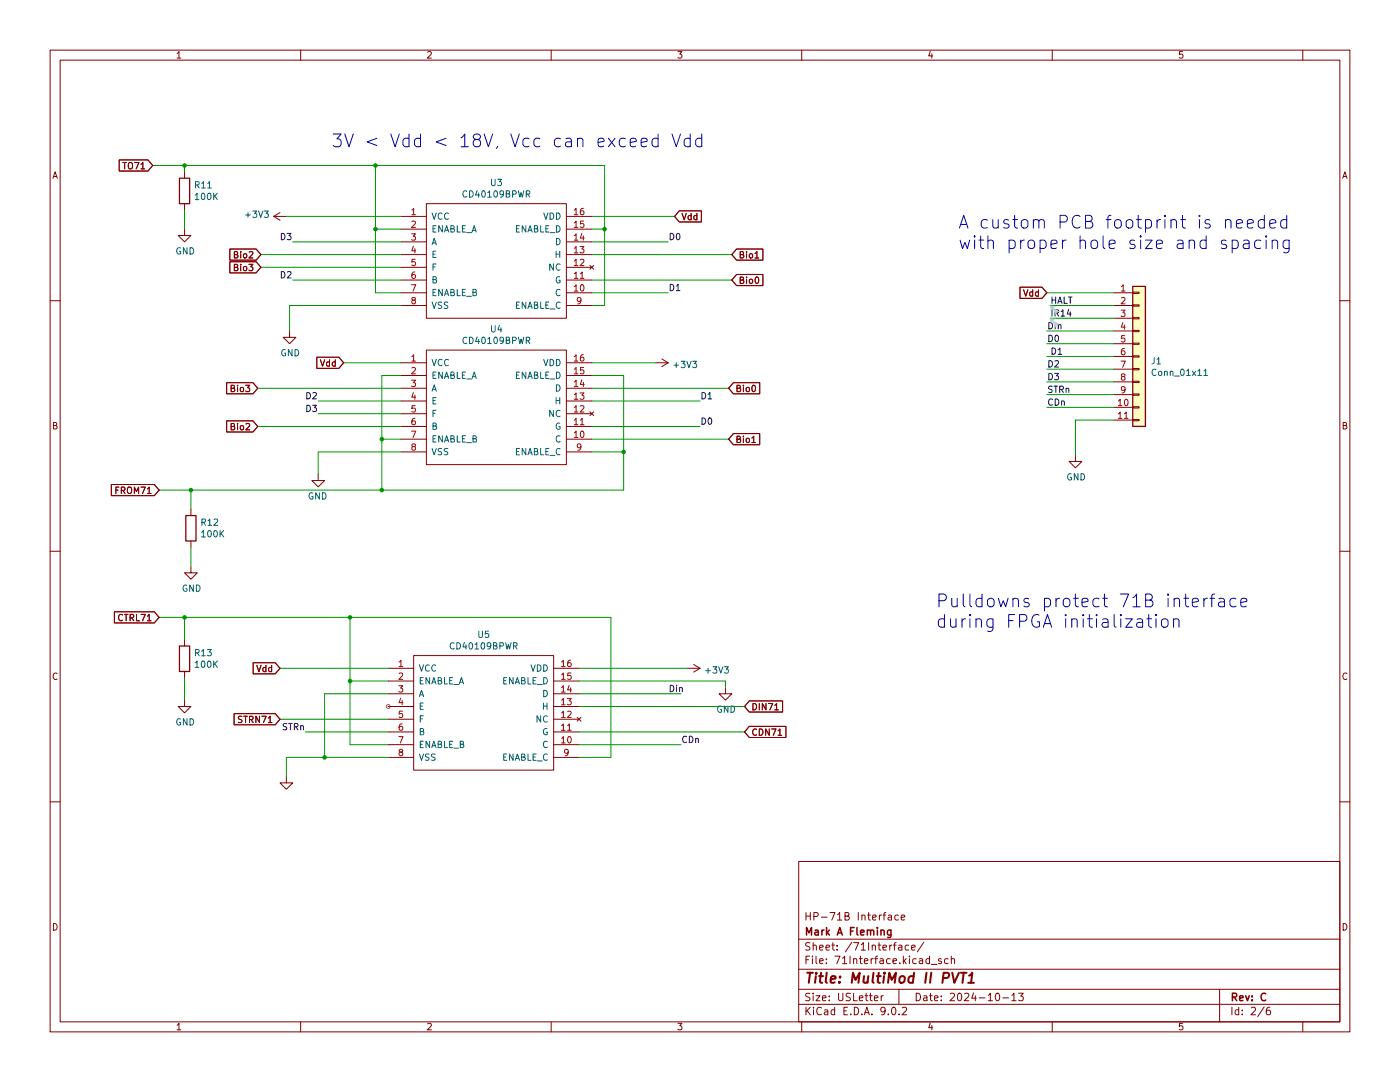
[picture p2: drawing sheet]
(kicad_sch
 (version 20250114)
 (generator "eeschema")
 (generator_version "9.0")
 (paper "USLetter")
 (title_block
  (title "MultiMod II PVT1")
  (date "2024-10-13")
  (rev "C")
  (company "Mark A Fleming")
  (comment 1 "HP-71B Interface"))
 (lib_symbols
  (symbol "Connector_Generic:Conn_01x11"
   (pin_names
    (offset 1.016) (hide yes)) (exclude_from_sim no) (in_bom yes) (on_board yes)
   (property "Reference" "J" (at 0 15.24 0) (effects (font (size 1.27 1.27))))
   (property "Value" "Conn_01x11" (at 0 -15.24 0) (effects (font (size 1.27 1.27))))
   (property "Footprint" "" (at 0 0 0) (effects (font (size 1.27 1.27)) (hide yes)))
   (property "Datasheet" "~" (at 0 0 0) (effects (font (size 1.27 1.27)) (hide yes)))
   (property "Description" "Generic connector, single row, 01x11, script generated (kicad-library-utils/schlib/autogen/connector/)" (at 0 0 0) (effects (font (size 1.27 1.27)) (hide yes)))
   (symbol "Conn_01x11_1_1"
    (rectangle (start -1.27 13.97) (end 1.27 -13.97) (stroke (width 0.254) (type default)) (fill (type background)))
    (rectangle (start -1.27 12.827) (end 0 12.573) (stroke (width 0.1524) (type default)) (fill (type none)))
    (rectangle (start -1.27 10.287) (end 0 10.033) (stroke (width 0.1524) (type default)) (fill (type none)))
    (rectangle (start -1.27 7.747) (end 0 7.493) (stroke (width 0.1524) (type default)) (fill (type none)))
    (rectangle (start -1.27 5.207) (end 0 4.953) (stroke (width 0.1524) (type default)) (fill (type none)))
    (rectangle (start -1.27 2.667) (end 0 2.413) (stroke (width 0.1524) (type default)) (fill (type none)))
    (rectangle (start -1.27 0.127) (end 0 -0.127) (stroke (width 0.1524) (type default)) (fill (type none)))
    (rectangle (start -1.27 -2.413) (end 0 -2.667) (stroke (width 0.1524) (type default)) (fill (type none)))
    (rectangle (start -1.27 -4.953) (end 0 -5.207) (stroke (width 0.1524) (type default)) (fill (type none)))
    (rectangle (start -1.27 -7.493) (end 0 -7.747) (stroke (width 0.1524) (type default)) (fill (type none)))
    (rectangle (start -1.27 -10.033) (end 0 -10.287) (stroke (width 0.1524) (type default)) (fill (type none)))
    (rectangle (start -1.27 -12.573) (end 0 -12.827) (stroke (width 0.1524) (type default)) (fill (type none)))
    (pin passive line (at -5.08 12.7 0) (length 3.81) (name "Pin_1" (effects (font (size 1.27 1.27)))) (number "1" (effects (font (size 1.27 1.27)))))
    (pin passive line (at -5.08 10.16 0) (length 3.81) (name "Pin_2" (effects (font (size 1.27 1.27)))) (number "2" (effects (font (size 1.27 1.27)))))
    (pin passive line (at -5.08 7.62 0) (length 3.81) (name "Pin_3" (effects (font (size 1.27 1.27)))) (number "3" (effects (font (size 1.27 1.27)))))
    (pin passive line (at -5.08 5.08 0) (length 3.81) (name "Pin_4" (effects (font (size 1.27 1.27)))) (number "4" (effects (font (size 1.27 1.27)))))
    (pin passive line (at -5.08 2.54 0) (length 3.81) (name "Pin_5" (effects (font (size 1.27 1.27)))) (number "5" (effects (font (size 1.27 1.27)))))
    (pin passive line (at -5.08 0 0) (length 3.81) (name "Pin_6" (effects (font (size 1.27 1.27)))) (number "6" (effects (font (size 1.27 1.27)))))
    (pin passive line (at -5.08 -2.54 0) (length 3.81) (name "Pin_7" (effects (font (size 1.27 1.27)))) (number "7" (effects (font (size 1.27 1.27)))))
    (pin passive line (at -5.08 -5.08 0) (length 3.81) (name "Pin_8" (effects (font (size 1.27 1.27)))) (number "8" (effects (font (size 1.27 1.27)))))
    (pin passive line (at -5.08 -7.62 0) (length 3.81) (name "Pin_9" (effects (font (size 1.27 1.27)))) (number "9" (effects (font (size 1.27 1.27)))))
    (pin passive line (at -5.08 -10.16 0) (length 3.81) (name "Pin_10" (effects (font (size 1.27 1.27)))) (number "10" (effects (font (size 1.27 1.27)))))
    (pin passive line (at -5.08 -12.7 0) (length 3.81) (name "Pin_11" (effects (font (size 1.27 1.27)))) (number "11" (effects (font (size 1.27 1.27))))))
   (embedded_fonts no))
  (symbol "Device:R"
   (pin_numbers (hide yes))
   (pin_names
    (offset 0)) (exclude_from_sim no) (in_bom yes) (on_board yes)
   (property "Reference" "R" (at 2.032 0 90) (effects (font (size 1.27 1.27))))
   (property "Value" "R" (at 0 0 90) (effects (font (size 1.27 1.27))))
   (property "Footprint" "" (at -1.778 0 90) (effects (font (size 1.27 1.27)) (hide yes)))
   (property "Datasheet" "~" (at 0 0 0) (effects (font (size 1.27 1.27)) (hide yes)))
   (property "Description" "Resistor" (at 0 0 0) (effects (font (size 1.27 1.27)) (hide yes)))
   (symbol "R_0_1"
    (rectangle (start -1.016 -2.54) (end 1.016 2.54) (stroke (width 0.254) (type default)) (fill (type none))))
   (symbol "R_1_1"
    (pin passive line (at 0 3.81 270) (length 1.27) (name "~" (effects (font (size 1.27 1.27)))) (number "1" (effects (font (size 1.27 1.27)))))
    (pin passive line (at 0 -3.81 90) (length 1.27) (name "~" (effects (font (size 1.27 1.27)))) (number "2" (effects (font (size 1.27 1.27))))))
   (embedded_fonts no))
  (symbol "mm2-rescue:+3.3V-power"
   (power)
   (pin_names
    (offset 0)) (exclude_from_sim no) (in_bom yes) (on_board yes)
   (property "Reference" "#PWR" (at 0 -3.81 0) (effects (font (size 1.27 1.27)) (hide yes)))
   (property "Value" "+3.3V-power" (at 0 3.556 0) (effects (font (size 1.27 1.27))))
   (property "Footprint" "" (at 0 0 0) (effects (font (size 1.27 1.27)) (hide yes)))
   (property "Datasheet" "" (at 0 0 0) (effects (font (size 1.27 1.27)) (hide yes)))
   (property "Description" "" (at 0 0 0) (effects (font (size 1.27 1.27)) (hide yes)))
   (symbol "+3.3V-power_0_1"
    (polyline (pts (xy -0.762 1.27) (xy 0 2.54)) (stroke (width 0) (type solid)) (fill (type none)))
    (polyline (pts (xy 0 2.54) (xy 0.762 1.27)) (stroke (width 0) (type solid)) (fill (type none)))
    (polyline (pts (xy 0 0) (xy 0 2.54)) (stroke (width 0) (type solid)) (fill (type none))))
   (symbol "+3.3V-power_1_1"
    (pin power_in line (at 0 0 90) (length 0) (hide yes) (name "+3V3" (effects (font (size 1.27 1.27)))) (number "1" (effects (font (size 1.27 1.27))))))
   (embedded_fonts no))
  (symbol "mm2-rescue:CD40109BPWR-SamacSys_Parts"
   (pin_names
    (offset 0.762)) (exclude_from_sim no) (in_bom yes) (on_board yes)
   (property "Reference" "IC" (at 34.29 7.62 0) (effects (font (size 1.27 1.27)) (justify left)))
   (property "Value" "SamacSys_Parts_CD40109BPWR" (at 34.29 5.08 0) (effects (font (size 1.27 1.27)) (justify left)))
   (property "Footprint" "SOP65P640X120-16N" (at 34.29 2.54 0) (effects (font (size 1.27 1.27)) (justify left) (hide yes)))
   (property "Datasheet" "http://www.ti.com/lit/gpn/cd40109b" (at 34.29 0 0) (effects (font (size 1.27 1.27)) (justify left) (hide yes)))
   (property "Description" "CMOS Quad Low-to-High Voltage Level Shifter (20V Rating)" (at 34.29 -2.54 0) (effects (font (size 1.27 1.27)) (justify left) (hide yes)))
   (property "Height" "1.2" (at 34.29 -5.08 0) (effects (font (size 1.27 1.27)) (justify left) (hide yes)))
   (property "Mouser2 Part Number" "595-CD40109BPWR" (at 34.29 -7.62 0) (effects (font (size 1.27 1.27)) (justify left) (hide yes)))
   (property "Mouser2 Price/Stock" "https://www.mouser.com/Search/Refine.aspx?Keyword=595-CD40109BPWR" (at 34.29 -10.16 0) (effects (font (size 1.27 1.27)) (justify left) (hide yes)))
   (property "Manufacturer_Name" "Texas Instruments" (at 34.29 -12.7 0) (effects (font (size 1.27 1.27)) (justify left) (hide yes)))
   (property "Manufacturer_Part_Number" "CD40109BPWR" (at 34.29 -15.24 0) (effects (font (size 1.27 1.27)) (justify left) (hide yes)))
   (symbol "CD40109BPWR-SamacSys_Parts_0_0"
    (pin passive line (at 0 0 0) (length 5.08) (name "VCC" (effects (font (size 1.27 1.27)))) (number "1" (effects (font (size 1.27 1.27)))))
    (pin passive line (at 0 -2.54 0) (length 5.08) (name "ENABLE_A" (effects (font (size 1.27 1.27)))) (number "2" (effects (font (size 1.27 1.27)))))
    (pin passive line (at 0 -5.08 0) (length 5.08) (name "A" (effects (font (size 1.27 1.27)))) (number "3" (effects (font (size 1.27 1.27)))))
    (pin passive line (at 0 -7.62 0) (length 5.08) (name "E" (effects (font (size 1.27 1.27)))) (number "4" (effects (font (size 1.27 1.27)))))
    (pin passive line (at 0 -10.16 0) (length 5.08) (name "F" (effects (font (size 1.27 1.27)))) (number "5" (effects (font (size 1.27 1.27)))))
    (pin passive line (at 0 -12.7 0) (length 5.08) (name "B" (effects (font (size 1.27 1.27)))) (number "6" (effects (font (size 1.27 1.27)))))
    (pin passive line (at 0 -15.24 0) (length 5.08) (name "ENABLE_B" (effects (font (size 1.27 1.27)))) (number "7" (effects (font (size 1.27 1.27)))))
    (pin passive line (at 0 -17.78 0) (length 5.08) (name "VSS" (effects (font (size 1.27 1.27)))) (number "8" (effects (font (size 1.27 1.27)))))
    (pin passive line (at 38.1 0 180) (length 5.08) (name "VDD" (effects (font (size 1.27 1.27)))) (number "16" (effects (font (size 1.27 1.27)))))
    (pin passive line (at 38.1 -2.54 180) (length 5.08) (name "ENABLE_D" (effects (font (size 1.27 1.27)))) (number "15" (effects (font (size 1.27 1.27)))))
    (pin passive line (at 38.1 -5.08 180) (length 5.08) (name "D" (effects (font (size 1.27 1.27)))) (number "14" (effects (font (size 1.27 1.27)))))
    (pin passive line (at 38.1 -7.62 180) (length 5.08) (name "H" (effects (font (size 1.27 1.27)))) (number "13" (effects (font (size 1.27 1.27)))))
    (pin no_connect line (at 38.1 -10.16 180) (length 5.08) (name "NC" (effects (font (size 1.27 1.27)))) (number "12" (effects (font (size 1.27 1.27)))))
    (pin passive line (at 38.1 -12.7 180) (length 5.08) (name "G" (effects (font (size 1.27 1.27)))) (number "11" (effects (font (size 1.27 1.27)))))
    (pin passive line (at 38.1 -15.24 180) (length 5.08) (name "C" (effects (font (size 1.27 1.27)))) (number "10" (effects (font (size 1.27 1.27)))))
    (pin passive line (at 38.1 -17.78 180) (length 5.08) (name "ENABLE_C" (effects (font (size 1.27 1.27)))) (number "9" (effects (font (size 1.27 1.27))))))
   (symbol "CD40109BPWR-SamacSys_Parts_0_1"
    (polyline (pts (xy 5.08 2.54) (xy 33.02 2.54) (xy 33.02 -20.32) (xy 5.08 -20.32) (xy 5.08 2.54)) (stroke (width 0.1524) (type solid)) (fill (type none))))
   (embedded_fonts no))
  (symbol "power:GND"
   (power)
   (pin_names
    (offset 0)) (exclude_from_sim no) (in_bom yes) (on_board yes)
   (property "Reference" "#PWR" (at 0 -6.35 0) (effects (font (size 1.27 1.27)) (hide yes)))
   (property "Value" "GND" (at 0 -3.81 0) (effects (font (size 1.27 1.27))))
   (property "Footprint" "" (at 0 0 0) (effects (font (size 1.27 1.27)) (hide yes)))
   (property "Datasheet" "" (at 0 0 0) (effects (font (size 1.27 1.27)) (hide yes)))
   (property "Description" "Power symbol creates a global label with name \"GND\" , ground" (at 0 0 0) (effects (font (size 1.27 1.27)) (hide yes)))
   (symbol "GND_0_1"
    (polyline (pts (xy 0 0) (xy 0 -1.27) (xy 1.27 -1.27) (xy 0 -2.54) (xy -1.27 -1.27) (xy 0 -1.27)) (stroke (width 0) (type default)) (fill (type none))))
   (symbol "GND_1_1"
    (pin power_in line (at 0 0 270) (length 0) (hide yes) (name "GND" (effects (font (size 1.27 1.27)))) (number "1" (effects (font (size 1.27 1.27))))))
   (embedded_fonts no)))
 (text "A custom PCB footprint is needed\nwith proper hole size and spacing"
  (exclude_from_sim no)
  (at 191.135 50.165 0)
  (effects (font (size 2.54 2.54)) (justify left bottom)))
 (text "Pulldowns protect 71B interface\nduring FPGA initialization"
  (exclude_from_sim no)
  (at 186.69 125.73 0)
  (effects (font (size 2.54 2.54)) (justify left bottom)))
 (text "3V < Vdd < 18V, Vcc can exceed Vdd"
  (exclude_from_sim no)
  (at 66.04 29.845 0)
  (effects (font (size 2.54 2.54)) (justify left bottom)))
 (junction
  (at 69.85 135.89)
  (diameter 0)
  (color 0 0 0 0))
 (junction
  (at 76.2 87.63)
  (diameter 0)
  (color 0 0 0 0))
 (junction
  (at 69.85 123.19)
  (diameter 0)
  (color 0 0 0 0))
 (junction
  (at 64.77 151.13)
  (diameter 0)
  (color 0 0 0 0))
 (junction
  (at 76.2 97.79)
  (diameter 0)
  (color 0 0 0 0))
 (junction
  (at 36.83 33.02)
  (diameter 0)
  (color 0 0 0 0))
 (junction
  (at 38.1 97.79)
  (diameter 0)
  (color 0 0 0 0))
 (junction
  (at 124.46 90.17)
  (diameter 0)
  (color 0 0 0 0))
 (junction
  (at 120.65 45.72)
  (diameter 0)
  (color 0 0 0 0))
 (junction
  (at 74.93 45.72)
  (diameter 0)
  (color 0 0 0 0))
 (junction
  (at 36.83 123.19)
  (diameter 0)
  (color 0 0 0 0))
 (junction
  (at 74.93 33.02)
  (diameter 0)
  (color 0 0 0 0))
 (wire
  (pts (xy 74.93 45.72) (xy 74.93 58.42))
  (stroke (width 0) (type default)))
 (wire
  (pts (xy 57.15 43.18) (xy 80.01 43.18))
  (stroke (width 0) (type default)))
 (wire
  (pts (xy 69.85 123.19) (xy 69.85 135.89))
  (stroke (width 0) (type default)))
 (wire
  (pts (xy 124.46 74.93) (xy 124.46 90.17))
  (stroke (width 0) (type default)))
 (wire
  (pts (xy 80.01 60.96) (xy 57.785 60.96))
  (stroke (width 0) (type default)))
 (wire
  (pts (xy 222.25 60.96) (xy 209.55 60.96))
  (stroke (width 0) (type default)))
 (wire
  (pts (xy 69.85 148.59) (xy 77.47 148.59))
  (stroke (width 0) (type default)))
 (wire
  (pts (xy 64.77 151.13) (xy 57.15 151.13))
  (stroke (width 0) (type default)))
 (wire
  (pts (xy 118.11 87.63) (xy 145.415 87.63))
  (stroke (width 0) (type default)))
 (wire
  (pts (xy 31.75 97.79) (xy 38.1 97.79))
  (stroke (width 0) (type default)))
 (wire
  (pts (xy 68.58 72.39) (xy 80.01 72.39))
  (stroke (width 0) (type default)))
 (wire
  (pts (xy 36.83 34.29) (xy 36.83 33.02))
  (stroke (width 0) (type default)))
 (wire
  (pts (xy 121.92 123.19) (xy 121.92 151.13))
  (stroke (width 0) (type default)))
 (wire
  (pts (xy 118.11 72.39) (xy 130.81 72.39))
  (stroke (width 0) (type default)))
 (wire
  (pts (xy 118.11 50.8) (xy 146.05 50.8))
  (stroke (width 0) (type default)))
 (wire
  (pts (xy 222.25 66.04) (xy 208.915 66.04))
  (stroke (width 0) (type default)))
 (wire
  (pts (xy 36.83 123.19) (xy 36.83 127.635))
  (stroke (width 0) (type default)))
 (wire
  (pts (xy 80.01 58.42) (xy 74.93 58.42))
  (stroke (width 0) (type default)))
 (wire
  (pts (xy 36.83 123.19) (xy 69.85 123.19))
  (stroke (width 0) (type default)))
 (wire
  (pts (xy 214.63 90.805) (xy 214.63 83.82))
  (stroke (width 0) (type default)))
 (wire
  (pts (xy 69.85 135.89) (xy 69.85 148.59))
  (stroke (width 0) (type default)))
 (wire
  (pts (xy 139.7 80.01) (xy 118.11 80.01))
  (stroke (width 0) (type default)))
 (wire
  (pts (xy 118.11 55.88) (xy 146.05 55.88))
  (stroke (width 0) (type default)))
 (wire
  (pts (xy 30.48 33.02) (xy 36.83 33.02))
  (stroke (width 0) (type default)))
 (wire
  (pts (xy 139.7 85.09) (xy 118.11 85.09))
  (stroke (width 0) (type default)))
 (wire
  (pts (xy 124.46 90.17) (xy 118.11 90.17))
  (stroke (width 0) (type default)))
 (wire
  (pts (xy 63.5 82.55) (xy 80.01 82.55))
  (stroke (width 0) (type default)))
 (wire
  (pts (xy 74.93 33.02) (xy 120.65 33.02))
  (stroke (width 0) (type default)))
 (wire
  (pts (xy 64.77 138.43) (xy 77.47 138.43))
  (stroke (width 0) (type default)))
 (wire
  (pts (xy 80.01 85.09) (xy 51.435 85.09))
  (stroke (width 0) (type default)))
 (wire
  (pts (xy 115.57 140.97) (xy 148.59 140.97))
  (stroke (width 0) (type default)))
 (wire
  (pts (xy 74.93 33.02) (xy 74.93 45.72))
  (stroke (width 0) (type default)))
 (wire
  (pts (xy 58.42 48.26) (xy 80.01 48.26))
  (stroke (width 0) (type default)))
 (wire
  (pts (xy 118.11 77.47) (xy 145.415 77.47))
  (stroke (width 0) (type default)))
 (wire
  (pts (xy 120.65 33.02) (xy 120.65 45.72))
  (stroke (width 0) (type default)))
 (wire
  (pts (xy 36.83 33.02) (xy 74.93 33.02))
  (stroke (width 0) (type default)))
 (wire
  (pts (xy 222.25 58.42) (xy 208.915 58.42))
  (stroke (width 0) (type default)))
 (wire
  (pts (xy 80.01 74.93) (xy 76.2 74.93))
  (stroke (width 0) (type default)))
 (wire
  (pts (xy 115.57 138.43) (xy 135.89 138.43))
  (stroke (width 0) (type default)))
 (wire
  (pts (xy 57.15 154.94) (xy 57.15 151.13))
  (stroke (width 0) (type default)))
 (wire
  (pts (xy 77.47 151.13) (xy 64.77 151.13))
  (stroke (width 0) (type default)))
 (wire
  (pts (xy 222.25 83.82) (xy 214.63 83.82))
  (stroke (width 0) (type default)))
 (wire
  (pts (xy 74.93 45.72) (xy 80.01 45.72))
  (stroke (width 0) (type default)))
 (wire
  (pts (xy 222.25 78.74) (xy 208.915 78.74))
  (stroke (width 0) (type default)))
 (wire
  (pts (xy 115.57 135.89) (xy 144.78 135.89))
  (stroke (width 0) (type default)))
 (wire
  (pts (xy 63.5 94.615) (xy 63.5 90.17))
  (stroke (width 0) (type default)))
 (wire
  (pts (xy 222.25 71.12) (xy 208.915 71.12))
  (stroke (width 0) (type default)))
 (wire
  (pts (xy 77.47 135.89) (xy 69.85 135.89))
  (stroke (width 0) (type default)))
 (wire
  (pts (xy 120.65 45.72) (xy 118.11 45.72))
  (stroke (width 0) (type default)))
 (wire
  (pts (xy 222.25 63.5) (xy 209.55 63.5))
  (stroke (width 0) (type default)))
 (wire
  (pts (xy 38.1 97.79) (xy 76.2 97.79))
  (stroke (width 0) (type default)))
 (wire
  (pts (xy 69.85 123.19) (xy 121.92 123.19))
  (stroke (width 0) (type default)))
 (wire
  (pts (xy 124.46 97.79) (xy 124.46 90.17))
  (stroke (width 0) (type default)))
 (wire
  (pts (xy 80.01 77.47) (xy 51.435 77.47))
  (stroke (width 0) (type default)))
 (wire
  (pts (xy 36.83 139.7) (xy 36.83 135.255))
  (stroke (width 0) (type default)))
 (wire
  (pts (xy 64.77 138.43) (xy 64.77 151.13))
  (stroke (width 0) (type default)))
 (wire
  (pts (xy 38.1 101.6) (xy 38.1 97.79))
  (stroke (width 0) (type default)))
 (wire
  (pts (xy 222.25 81.28) (xy 208.915 81.28))
  (stroke (width 0) (type default)))
 (wire
  (pts (xy 118.11 74.93) (xy 124.46 74.93))
  (stroke (width 0) (type default)))
 (wire
  (pts (xy 76.2 74.93) (xy 76.2 87.63))
  (stroke (width 0) (type default)))
 (wire
  (pts (xy 76.2 97.79) (xy 124.46 97.79))
  (stroke (width 0) (type default)))
 (wire
  (pts (xy 222.25 76.2) (xy 208.915 76.2))
  (stroke (width 0) (type default)))
 (wire
  (pts (xy 120.65 60.96) (xy 120.65 45.72))
  (stroke (width 0) (type default)))
 (wire
  (pts (xy 118.11 43.18) (xy 134.62 43.18))
  (stroke (width 0) (type default)))
 (wire
  (pts (xy 55.88 143.51) (xy 77.47 143.51))
  (stroke (width 0) (type default)))
 (wire
  (pts (xy 115.57 146.05) (xy 148.59 146.05))
  (stroke (width 0) (type default)))
 (wire
  (pts (xy 60.96 146.05) (xy 77.47 146.05))
  (stroke (width 0) (type default)))
 (wire
  (pts (xy 118.11 58.42) (xy 133.35 58.42))
  (stroke (width 0) (type default)))
 (wire
  (pts (xy 52.07 53.34) (xy 80.01 53.34))
  (stroke (width 0) (type default)))
 (wire
  (pts (xy 121.92 151.13) (xy 115.57 151.13))
  (stroke (width 0) (type default)))
 (wire
  (pts (xy 222.25 68.58) (xy 208.915 68.58))
  (stroke (width 0) (type default)))
 (wire
  (pts (xy 76.2 87.63) (xy 80.01 87.63))
  (stroke (width 0) (type default)))
 (wire
  (pts (xy 36.83 41.91) (xy 36.83 45.72))
  (stroke (width 0) (type default)))
 (wire
  (pts (xy 76.2 87.63) (xy 76.2 97.79))
  (stroke (width 0) (type default)))
 (wire
  (pts (xy 222.25 73.66) (xy 208.915 73.66))
  (stroke (width 0) (type default)))
 (wire
  (pts (xy 57.785 66.04) (xy 57.785 60.96))
  (stroke (width 0) (type default)))
 (wire
  (pts (xy 63.5 80.01) (xy 80.01 80.01))
  (stroke (width 0) (type default)))
 (wire
  (pts (xy 55.88 133.35) (xy 77.47 133.35))
  (stroke (width 0) (type default)))
 (wire
  (pts (xy 115.57 148.59) (xy 135.89 148.59))
  (stroke (width 0) (type default)))
 (wire
  (pts (xy 58.42 55.88) (xy 80.01 55.88))
  (stroke (width 0) (type default)))
 (wire
  (pts (xy 115.57 133.35) (xy 137.16 133.35))
  (stroke (width 0) (type default)))
 (wire
  (pts (xy 38.1 109.22) (xy 38.1 113.03))
  (stroke (width 0) (type default)))
 (wire
  (pts (xy 52.07 50.8) (xy 80.01 50.8))
  (stroke (width 0) (type default)))
 (wire
  (pts (xy 31.75 123.19) (xy 36.83 123.19))
  (stroke (width 0) (type default)))
 (wire
  (pts (xy 118.11 48.26) (xy 133.35 48.26))
  (stroke (width 0) (type default)))
 (wire
  (pts (xy 63.5 90.17) (xy 80.01 90.17))
  (stroke (width 0) (type default)))
 (wire
  (pts (xy 144.78 135.89) (xy 144.78 137.16))
  (stroke (width 0) (type default)))
 (wire
  (pts (xy 118.11 60.96) (xy 120.65 60.96))
  (stroke (width 0) (type default)))
 (label "D1"
  (at 133.35 58.42 0)
  (effects (font (size 1.27 1.27)) (justify left bottom)))
 (label "Din"
  (at 133.35 138.43 0)
  (effects (font (size 1.27 1.27)) (justify left bottom)))
 (label "STRn"
  (at 208.915 78.74 0)
  (effects (font (size 1.27 1.27)) (justify left bottom)))
 (label "D3"
  (at 63.5 82.55 180)
  (effects (font (size 1.27 1.27)) (justify right bottom)))
 (label "STRn"
  (at 60.96 146.05 180)
  (effects (font (size 1.27 1.27)) (justify right bottom)))
 (label "D3"
  (at 58.42 48.26 180)
  (effects (font (size 1.27 1.27)) (justify right bottom)))
 (label "D1"
  (at 139.7 80.01 0)
  (effects (font (size 1.27 1.27)) (justify left bottom)))
 (label "D2"
  (at 208.915 73.66 0)
  (effects (font (size 1.27 1.27)) (justify left bottom)))
 (label "D0"
  (at 139.7 85.09 0)
  (effects (font (size 1.27 1.27)) (justify left bottom)))
 (label "D0"
  (at 208.915 68.58 0)
  (effects (font (size 1.27 1.27)) (justify left bottom)))
 (label "CDn"
  (at 135.89 148.59 0)
  (effects (font (size 1.27 1.27)) (justify left bottom)))
 (label "D3"
  (at 208.915 76.2 0)
  (effects (font (size 1.27 1.27)) (justify left bottom)))
 (label "D2"
  (at 58.42 55.88 180)
  (effects (font (size 1.27 1.27)) (justify right bottom)))
 (label "HALT"
  (at 209.55 60.96 0)
  (effects (font (size 1.27 1.27)) (justify left bottom)))
 (label "D0"
  (at 133.35 48.26 0)
  (effects (font (size 1.27 1.27)) (justify left bottom)))
 (label "D2"
  (at 63.5 80.01 180)
  (effects (font (size 1.27 1.27)) (justify right bottom)))
 (label "Din"
  (at 208.915 66.04 0)
  (effects (font (size 1.27 1.27)) (justify left bottom)))
 (label "D1"
  (at 209.55 71.12 0)
  (effects (font (size 1.27 1.27)) (justify left bottom)))
 (label "IR14"
  (at 209.55 63.5 0)
  (effects (font (size 1.27 1.27)) (justify left bottom)))
 (label "CDn"
  (at 208.915 81.28 0)
  (effects (font (size 1.27 1.27)) (justify left bottom)))
 (global_label "FROM71"
  (shape input)
  (at 31.75 97.79 180)
  (effects (font (size 1.27 1.27)) (justify right))
  (property "Intersheetrefs" "${INTERSHEET_REFS}" (at 31.75 97.79 0) (effects (font (size 1.27 1.27)) (hide yes))))
 (global_label "Vdd"
  (shape input)
  (at 55.88 133.35 180)
  (effects (font (size 1.27 1.27)) (justify right))
  (property "Intersheetrefs" "${INTERSHEET_REFS}" (at 55.88 133.35 0) (effects (font (size 1.27 1.27)) (hide yes))))
 (global_label "Vdd"
  (shape input)
  (at 134.62 43.18 0)
  (effects (font (size 1.27 1.27)) (justify left))
  (property "Intersheetrefs" "${INTERSHEET_REFS}" (at 134.62 43.18 0) (effects (font (size 1.27 1.27)) (hide yes))))
 (global_label "Bio3"
  (shape input)
  (at 52.07 53.34 180)
  (effects (font (size 1.27 1.27)) (justify right))
  (property "Intersheetrefs" "${INTERSHEET_REFS}" (at 52.07 53.34 0) (effects (font (size 1.27 1.27)) (hide yes))))
 (global_label "Bio2"
  (shape input)
  (at 52.07 50.8 180)
  (effects (font (size 1.27 1.27)) (justify right))
  (property "Intersheetrefs" "${INTERSHEET_REFS}" (at 52.07 50.8 0) (effects (font (size 1.27 1.27)) (hide yes))))
 (global_label "Bio0"
  (shape input)
  (at 145.415 77.47 0)
  (effects (font (size 1.27 1.27)) (justify left))
  (property "Intersheetrefs" "${INTERSHEET_REFS}" (at 145.415 77.47 0) (effects (font (size 1.27 1.27)) (hide yes))))
 (global_label "Vdd"
  (shape input)
  (at 208.915 58.42 180)
  (effects (font (size 1.27 1.27)) (justify right))
  (property "Intersheetrefs" "${INTERSHEET_REFS}" (at 208.915 58.42 0) (effects (font (size 1.27 1.27)) (hide yes))))
 (global_label "CTRL71"
  (shape input)
  (at 31.75 123.19 180)
  (effects (font (size 1.27 1.27)) (justify right))
  (property "Intersheetrefs" "${INTERSHEET_REFS}" (at 31.75 123.19 0) (effects (font (size 1.27 1.27)) (hide yes))))
 (global_label "TO71"
  (shape input)
  (at 30.48 33.02 180)
  (effects (font (size 1.27 1.27)) (justify right))
  (property "Intersheetrefs" "${INTERSHEET_REFS}" (at 30.48 33.02 0) (effects (font (size 1.27 1.27)) (hide yes))))
 (global_label "Bio3"
  (shape input)
  (at 51.435 77.47 180)
  (effects (font (size 1.27 1.27)) (justify right))
  (property "Intersheetrefs" "${INTERSHEET_REFS}" (at 51.435 77.47 0) (effects (font (size 1.27 1.27)) (hide yes))))
 (global_label "CDN71"
  (shape input)
  (at 148.59 146.05 0)
  (effects (font (size 1.27 1.27)) (justify left))
  (property "Intersheetrefs" "${INTERSHEET_REFS}" (at 148.59 146.05 0) (effects (font (size 1.27 1.27)) (hide yes))))
 (global_label "Bio1"
  (shape input)
  (at 146.05 50.8 0)
  (effects (font (size 1.27 1.27)) (justify left))
  (property "Intersheetrefs" "${INTERSHEET_REFS}" (at 146.05 50.8 0) (effects (font (size 1.27 1.27)) (hide yes))))
 (global_label "Bio1"
  (shape input)
  (at 145.415 87.63 0)
  (effects (font (size 1.27 1.27)) (justify left))
  (property "Intersheetrefs" "${INTERSHEET_REFS}" (at 145.415 87.63 0) (effects (font (size 1.27 1.27)) (hide yes))))
 (global_label "Bio0"
  (shape input)
  (at 146.05 55.88 0)
  (effects (font (size 1.27 1.27)) (justify left))
  (property "Intersheetrefs" "${INTERSHEET_REFS}" (at 146.05 55.88 0) (effects (font (size 1.27 1.27)) (hide yes))))
 (global_label "Bio2"
  (shape input)
  (at 51.435 85.09 180)
  (effects (font (size 1.27 1.27)) (justify right))
  (property "Intersheetrefs" "${INTERSHEET_REFS}" (at 51.435 85.09 0) (effects (font (size 1.27 1.27)) (hide yes))))
 (global_label "DIN71"
  (shape input)
  (at 148.59 140.97 0)
  (effects (font (size 1.27 1.27)) (justify left))
  (property "Intersheetrefs" "${INTERSHEET_REFS}" (at 148.59 140.97 0) (effects (font (size 1.27 1.27)) (hide yes))))
 (global_label "STRN71"
  (shape input)
  (at 55.88 143.51 180)
  (effects (font (size 1.27 1.27)) (justify right))
  (property "Intersheetrefs" "${INTERSHEET_REFS}" (at 55.88 143.51 0) (effects (font (size 1.27 1.27)) (hide yes))))
 (global_label "Vdd"
  (shape input)
  (at 68.58 72.39 180)
  (effects (font (size 1.27 1.27)) (justify right))
  (property "Intersheetrefs" "${INTERSHEET_REFS}" (at 68.58 72.39 0) (effects (font (size 1.27 1.27)) (hide yes))))
 (symbol
  (lib_id "mm2-rescue:CD40109BPWR-SamacSys_Parts")
  (at 80.01 43.18 0)
  (unit 1)
  (exclude_from_sim no)
  (in_bom yes)
  (on_board yes)
  (dnp no)
  (property "Reference" "U3" (at 99.06 36.449 0) (effects (font (size 1.27 1.27))))
  (property "Value" "CD40109BPWR" (at 99.06 38.7604 0) (effects (font (size 1.27 1.27))))
  (property "Footprint" "Package_SO:TSSOP-16_4.4x5mm_P0.65mm" (at 114.3 40.64 0) (effects (font (size 1.27 1.27)) (justify left) (hide yes)))
  (property "Datasheet" "http://www.ti.com/lit/gpn/cd40109b" (at 114.3 43.18 0) (effects (font (size 1.27 1.27)) (justify left) (hide yes)))
  (property "Description" "CMOS Quad Low-to-High Voltage Level Shifter (20V Rating)" (at 114.3 45.72 0) (effects (font (size 1.27 1.27)) (justify left) (hide yes)))
  (property "Height" "1.2" (at 114.3 48.26 0) (effects (font (size 1.27 1.27)) (justify left) (hide yes)))
  (property "Mouser2 Part Number" "595-CD40109BPWR" (at 114.3 50.8 0) (effects (font (size 1.27 1.27)) (justify left) (hide yes)))
  (property "Mouser2 Price/Stock" "https://www.mouser.com/Search/Refine.aspx?Keyword=595-CD40109BPWR" (at 114.3 53.34 0) (effects (font (size 1.27 1.27)) (justify left) (hide yes)))
  (property "Manufacturer_Name" "Texas Instruments" (at 114.3 55.88 0) (effects (font (size 1.27 1.27)) (justify left) (hide yes)))
  (property "Manufacturer_Part_Number" "CD40109BPWR" (at 114.3 58.42 0) (effects (font (size 1.27 1.27)) (justify left) (hide yes)))
  (pin "1")
  (pin "10")
  (pin "11")
  (pin "12")
  (pin "13")
  (pin "14")
  (pin "15")
  (pin "16")
  (pin "2")
  (pin "3")
  (pin "4")
  (pin "5")
  (pin "6")
  (pin "7")
  (pin "8")
  (pin "9"))
 (symbol
  (lib_id "mm2-rescue:CD40109BPWR-SamacSys_Parts")
  (at 80.01 72.39 0)
  (unit 1)
  (exclude_from_sim no)
  (in_bom yes)
  (on_board yes)
  (dnp no)
  (property "Reference" "U4" (at 99.06 65.659 0) (effects (font (size 1.27 1.27))))
  (property "Value" "CD40109BPWR" (at 99.06 67.9704 0) (effects (font (size 1.27 1.27))))
  (property "Footprint" "Package_SO:TSSOP-16_4.4x5mm_P0.65mm" (at 114.3 69.85 0) (effects (font (size 1.27 1.27)) (justify left) (hide yes)))
  (property "Datasheet" "http://www.ti.com/lit/gpn/cd40109b" (at 114.3 72.39 0) (effects (font (size 1.27 1.27)) (justify left) (hide yes)))
  (property "Description" "CMOS Quad Low-to-High Voltage Level Shifter (20V Rating)" (at 114.3 74.93 0) (effects (font (size 1.27 1.27)) (justify left) (hide yes)))
  (property "Height" "1.2" (at 114.3 77.47 0) (effects (font (size 1.27 1.27)) (justify left) (hide yes)))
  (property "Mouser2 Part Number" "595-CD40109BPWR" (at 114.3 80.01 0) (effects (font (size 1.27 1.27)) (justify left) (hide yes)))
  (property "Mouser2 Price/Stock" "https://www.mouser.com/Search/Refine.aspx?Keyword=595-CD40109BPWR" (at 114.3 82.55 0) (effects (font (size 1.27 1.27)) (justify left) (hide yes)))
  (property "Manufacturer_Name" "Texas Instruments" (at 114.3 85.09 0) (effects (font (size 1.27 1.27)) (justify left) (hide yes)))
  (property "Manufacturer_Part_Number" "CD40109BPWR" (at 114.3 87.63 0) (effects (font (size 1.27 1.27)) (justify left) (hide yes)))
  (pin "1")
  (pin "10")
  (pin "11")
  (pin "12")
  (pin "13")
  (pin "14")
  (pin "15")
  (pin "16")
  (pin "2")
  (pin "3")
  (pin "4")
  (pin "5")
  (pin "6")
  (pin "7")
  (pin "8")
  (pin "9"))
 (symbol
  (lib_id "mm2-rescue:CD40109BPWR-SamacSys_Parts")
  (at 77.47 133.35 0)
  (unit 1)
  (exclude_from_sim no)
  (in_bom yes)
  (on_board yes)
  (dnp no)
  (property "Reference" "U5" (at 96.52 126.619 0) (effects (font (size 1.27 1.27))))
  (property "Value" "CD40109BPWR" (at 96.52 128.9304 0) (effects (font (size 1.27 1.27))))
  (property "Footprint" "Package_SO:TSSOP-16_4.4x5mm_P0.65mm" (at 111.76 130.81 0) (effects (font (size 1.27 1.27)) (justify left) (hide yes)))
  (property "Datasheet" "http://www.ti.com/lit/gpn/cd40109b" (at 111.76 133.35 0) (effects (font (size 1.27 1.27)) (justify left) (hide yes)))
  (property "Description" "CMOS Quad Low-to-High Voltage Level Shifter (20V Rating)" (at 111.76 135.89 0) (effects (font (size 1.27 1.27)) (justify left) (hide yes)))
  (property "Height" "1.2" (at 111.76 138.43 0) (effects (font (size 1.27 1.27)) (justify left) (hide yes)))
  (property "Mouser2 Part Number" "595-CD40109BPWR" (at 111.76 140.97 0) (effects (font (size 1.27 1.27)) (justify left) (hide yes)))
  (property "Mouser2 Price/Stock" "https://www.mouser.com/Search/Refine.aspx?Keyword=595-CD40109BPWR" (at 111.76 143.51 0) (effects (font (size 1.27 1.27)) (justify left) (hide yes)))
  (property "Manufacturer_Name" "Texas Instruments" (at 111.76 146.05 0) (effects (font (size 1.27 1.27)) (justify left) (hide yes)))
  (property "Manufacturer_Part_Number" "CD40109BPWR" (at 111.76 148.59 0) (effects (font (size 1.27 1.27)) (justify left) (hide yes)))
  (pin "1")
  (pin "10")
  (pin "11")
  (pin "12")
  (pin "13")
  (pin "14")
  (pin "15")
  (pin "16")
  (pin "2")
  (pin "3")
  (pin "4")
  (pin "5")
  (pin "6")
  (pin "7")
  (pin "8")
  (pin "9"))
 (symbol
  (lib_id "power:GND")
  (at 57.785 66.04 0)
  (unit 1)
  (exclude_from_sim no)
  (in_bom yes)
  (on_board yes)
  (dnp no)
  (property "Reference" "#PWR0101" (at 57.785 72.39 0) (effects (font (size 1.27 1.27)) (hide yes)))
  (property "Value" "GND" (at 57.912 70.4342 0) (effects (font (size 1.27 1.27))))
  (property "Footprint" "" (at 57.785 66.04 0) (effects (font (size 1.27 1.27)) (hide yes)))
  (property "Datasheet" "" (at 57.785 66.04 0) (effects (font (size 1.27 1.27)) (hide yes)))
  (property "Description" "" (at 57.785 66.04 0) (effects (font (size 1.27 1.27)) (hide yes)))
  (pin "1"))
 (symbol
  (lib_id "power:GND")
  (at 63.5 94.615 0)
  (mirror y)
  (unit 1)
  (exclude_from_sim no)
  (in_bom yes)
  (on_board yes)
  (dnp no)
  (property "Reference" "#PWR0102" (at 63.5 100.965 0) (effects (font (size 1.27 1.27)) (hide yes)))
  (property "Value" "GND" (at 63.373 99.0092 0) (effects (font (size 1.27 1.27))))
  (property "Footprint" "" (at 63.5 94.615 0) (effects (font (size 1.27 1.27)) (hide yes)))
  (property "Datasheet" "" (at 63.5 94.615 0) (effects (font (size 1.27 1.27)) (hide yes)))
  (property "Description" "" (at 63.5 94.615 0) (effects (font (size 1.27 1.27)) (hide yes)))
  (pin "1"))
 (symbol
  (lib_id "power:GND")
  (at 57.15 154.94 0)
  (unit 1)
  (exclude_from_sim no)
  (in_bom yes)
  (on_board yes)
  (dnp no)
  (property "Reference" "#PWR0103" (at 57.15 161.29 0) (effects (font (size 1.27 1.27)) (hide yes)))
  (property "Value" "GND" (at 57.277 159.3342 0) (effects (font (size 1.27 1.27)) (hide yes)))
  (property "Footprint" "" (at 57.15 154.94 0) (effects (font (size 1.27 1.27)) (hide yes)))
  (property "Datasheet" "" (at 57.15 154.94 0) (effects (font (size 1.27 1.27)) (hide yes)))
  (property "Description" "" (at 57.15 154.94 0) (effects (font (size 1.27 1.27)) (hide yes)))
  (pin "1"))
 (symbol
  (lib_id "power:GND")
  (at 144.78 137.16 0)
  (unit 1)
  (exclude_from_sim no)
  (in_bom yes)
  (on_board yes)
  (dnp no)
  (property "Reference" "#PWR0104" (at 144.78 143.51 0) (effects (font (size 1.27 1.27)) (hide yes)))
  (property "Value" "GND" (at 144.907 141.5542 0) (effects (font (size 1.27 1.27))))
  (property "Footprint" "" (at 144.78 137.16 0) (effects (font (size 1.27 1.27)) (hide yes)))
  (property "Datasheet" "" (at 144.78 137.16 0) (effects (font (size 1.27 1.27)) (hide yes)))
  (property "Description" "" (at 144.78 137.16 0) (effects (font (size 1.27 1.27)) (hide yes)))
  (pin "1"))
 (symbol
  (lib_id "Connector_Generic:Conn_01x11")
  (at 227.33 71.12 0)
  (unit 1)
  (exclude_from_sim no)
  (in_bom yes)
  (on_board yes)
  (dnp no)
  (property "Reference" "J1" (at 229.5652 72.0344 0) (effects (font (size 1.27 1.27)) (justify left)))
  (property "Value" "Conn_01x11" (at 229.5652 74.3458 0) (effects (font (size 1.27 1.27)) (justify left)))
  (property "Footprint" "mm2:SIP-11" (at 227.33 71.12 0) (effects (font (size 1.27 1.27)) (hide yes)))
  (property "Datasheet" "~" (at 227.33 71.12 0) (effects (font (size 1.27 1.27)) (hide yes)))
  (property "Description" "" (at 227.33 71.12 0) (effects (font (size 1.27 1.27)) (hide yes)))
  (pin "1")
  (pin "10")
  (pin "11")
  (pin "2")
  (pin "3")
  (pin "4")
  (pin "5")
  (pin "6")
  (pin "7")
  (pin "8")
  (pin "9"))
 (symbol
  (lib_id "power:GND")
  (at 214.63 90.805 0)
  (unit 1)
  (exclude_from_sim no)
  (in_bom yes)
  (on_board yes)
  (dnp no)
  (property "Reference" "#PWR0107" (at 214.63 97.155 0) (effects (font (size 1.27 1.27)) (hide yes)))
  (property "Value" "GND" (at 214.757 95.1992 0) (effects (font (size 1.27 1.27))))
  (property "Footprint" "" (at 214.63 90.805 0) (effects (font (size 1.27 1.27)) (hide yes)))
  (property "Datasheet" "" (at 214.63 90.805 0) (effects (font (size 1.27 1.27)) (hide yes)))
  (property "Description" "" (at 214.63 90.805 0) (effects (font (size 1.27 1.27)) (hide yes)))
  (pin "1"))
 (symbol
  (lib_id "mm2-rescue:+3.3V-power")
  (at 57.15 43.18 90)
  (unit 1)
  (exclude_from_sim no)
  (in_bom yes)
  (on_board yes)
  (dnp no)
  (property "Reference" "#PWR0112" (at 60.96 43.18 0) (effects (font (size 1.27 1.27)) (hide yes)))
  (property "Value" "+3V3" (at 53.8988 42.799 90) (effects (font (size 1.27 1.27)) (justify left)))
  (property "Footprint" "" (at 57.15 43.18 0) (effects (font (size 1.27 1.27)) (hide yes)))
  (property "Datasheet" "" (at 57.15 43.18 0) (effects (font (size 1.27 1.27)) (hide yes)))
  (property "Description" "" (at 57.15 43.18 0) (effects (font (size 1.27 1.27)) (hide yes)))
  (pin "1"))
 (symbol
  (lib_id "mm2-rescue:+3.3V-power")
  (at 137.16 133.35 270)
  (unit 1)
  (exclude_from_sim no)
  (in_bom yes)
  (on_board yes)
  (dnp no)
  (property "Reference" "#PWR0113" (at 133.35 133.35 0) (effects (font (size 1.27 1.27)) (hide yes)))
  (property "Value" "+3V3" (at 140.4112 133.731 90) (effects (font (size 1.27 1.27)) (justify left)))
  (property "Footprint" "" (at 137.16 133.35 0) (effects (font (size 1.27 1.27)) (hide yes)))
  (property "Datasheet" "" (at 137.16 133.35 0) (effects (font (size 1.27 1.27)) (hide yes)))
  (property "Description" "" (at 137.16 133.35 0) (effects (font (size 1.27 1.27)) (hide yes)))
  (pin "1"))
 (symbol
  (lib_id "power:GND")
  (at 36.83 45.72 0)
  (unit 1)
  (exclude_from_sim no)
  (in_bom yes)
  (on_board yes)
  (dnp no)
  (property "Reference" "#PWR0108" (at 36.83 52.07 0) (effects (font (size 1.27 1.27)) (hide yes)))
  (property "Value" "GND" (at 36.957 50.1142 0) (effects (font (size 1.27 1.27))))
  (property "Footprint" "" (at 36.83 45.72 0) (effects (font (size 1.27 1.27)) (hide yes)))
  (property "Datasheet" "" (at 36.83 45.72 0) (effects (font (size 1.27 1.27)) (hide yes)))
  (property "Description" "" (at 36.83 45.72 0) (effects (font (size 1.27 1.27)) (hide yes)))
  (pin "1"))
 (symbol
  (lib_id "Device:R")
  (at 36.83 38.1 0)
  (unit 1)
  (exclude_from_sim no)
  (in_bom yes)
  (on_board yes)
  (dnp no)
  (property "Reference" "R11" (at 38.608 36.9316 0) (effects (font (size 1.27 1.27)) (justify left)))
  (property "Value" "100K" (at 38.608 39.243 0) (effects (font (size 1.27 1.27)) (justify left)))
  (property "Footprint" "Resistor_SMD:R_0603_1608Metric" (at 35.052 38.1 90) (effects (font (size 1.27 1.27)) (hide yes)))
  (property "Datasheet" "~" (at 36.83 38.1 0) (effects (font (size 1.27 1.27)) (hide yes)))
  (property "Description" "" (at 36.83 38.1 0) (effects (font (size 1.27 1.27)) (hide yes)))
  (pin "1")
  (pin "2"))
 (symbol
  (lib_id "Device:R")
  (at 36.83 131.445 0)
  (unit 1)
  (exclude_from_sim no)
  (in_bom yes)
  (on_board yes)
  (dnp no)
  (property "Reference" "R13" (at 38.608 130.2766 0) (effects (font (size 1.27 1.27)) (justify left)))
  (property "Value" "100K" (at 38.608 132.588 0) (effects (font (size 1.27 1.27)) (justify left)))
  (property "Footprint" "Resistor_SMD:R_0603_1608Metric" (at 35.052 131.445 90) (effects (font (size 1.27 1.27)) (hide yes)))
  (property "Datasheet" "~" (at 36.83 131.445 0) (effects (font (size 1.27 1.27)) (hide yes)))
  (property "Description" "" (at 36.83 131.445 0) (effects (font (size 1.27 1.27)) (hide yes)))
  (pin "1")
  (pin "2"))
 (symbol
  (lib_id "power:GND")
  (at 36.83 139.7 0)
  (unit 1)
  (exclude_from_sim no)
  (in_bom yes)
  (on_board yes)
  (dnp no)
  (property "Reference" "#PWR0110" (at 36.83 146.05 0) (effects (font (size 1.27 1.27)) (hide yes)))
  (property "Value" "GND" (at 36.957 144.0942 0) (effects (font (size 1.27 1.27))))
  (property "Footprint" "" (at 36.83 139.7 0) (effects (font (size 1.27 1.27)) (hide yes)))
  (property "Datasheet" "" (at 36.83 139.7 0) (effects (font (size 1.27 1.27)) (hide yes)))
  (property "Description" "" (at 36.83 139.7 0) (effects (font (size 1.27 1.27)) (hide yes)))
  (pin "1"))
 (symbol
  (lib_id "Device:R")
  (at 38.1 105.41 0)
  (unit 1)
  (exclude_from_sim no)
  (in_bom yes)
  (on_board yes)
  (dnp no)
  (property "Reference" "R12" (at 39.878 104.2416 0) (effects (font (size 1.27 1.27)) (justify left)))
  (property "Value" "100K" (at 39.878 106.553 0) (effects (font (size 1.27 1.27)) (justify left)))
  (property "Footprint" "Resistor_SMD:R_0603_1608Metric" (at 36.322 105.41 90) (effects (font (size 1.27 1.27)) (hide yes)))
  (property "Datasheet" "~" (at 38.1 105.41 0) (effects (font (size 1.27 1.27)) (hide yes)))
  (property "Description" "" (at 38.1 105.41 0) (effects (font (size 1.27 1.27)) (hide yes)))
  (pin "1")
  (pin "2"))
 (symbol
  (lib_id "power:GND")
  (at 38.1 113.03 0)
  (unit 1)
  (exclude_from_sim no)
  (in_bom yes)
  (on_board yes)
  (dnp no)
  (property "Reference" "#PWR0111" (at 38.1 119.38 0) (effects (font (size 1.27 1.27)) (hide yes)))
  (property "Value" "GND" (at 38.227 117.4242 0) (effects (font (size 1.27 1.27))))
  (property "Footprint" "" (at 38.1 113.03 0) (effects (font (size 1.27 1.27)) (hide yes)))
  (property "Datasheet" "" (at 38.1 113.03 0) (effects (font (size 1.27 1.27)) (hide yes)))
  (property "Description" "" (at 38.1 113.03 0) (effects (font (size 1.27 1.27)) (hide yes)))
  (pin "1"))
 (symbol
  (lib_id "mm2-rescue:+3.3V-power")
  (at 130.81 72.39 270)
  (unit 1)
  (exclude_from_sim no)
  (in_bom yes)
  (on_board yes)
  (dnp no)
  (property "Reference" "#PWR01" (at 127 72.39 0) (effects (font (size 1.27 1.27)) (hide yes)))
  (property "Value" "+3V3" (at 134.0612 72.771 90) (effects (font (size 1.27 1.27)) (justify left)))
  (property "Footprint" "" (at 130.81 72.39 0) (effects (font (size 1.27 1.27)) (hide yes)))
  (property "Datasheet" "" (at 130.81 72.39 0) (effects (font (size 1.27 1.27)) (hide yes)))
  (property "Description" "" (at 130.81 72.39 0) (effects (font (size 1.27 1.27)) (hide yes)))
  (pin "1")))
